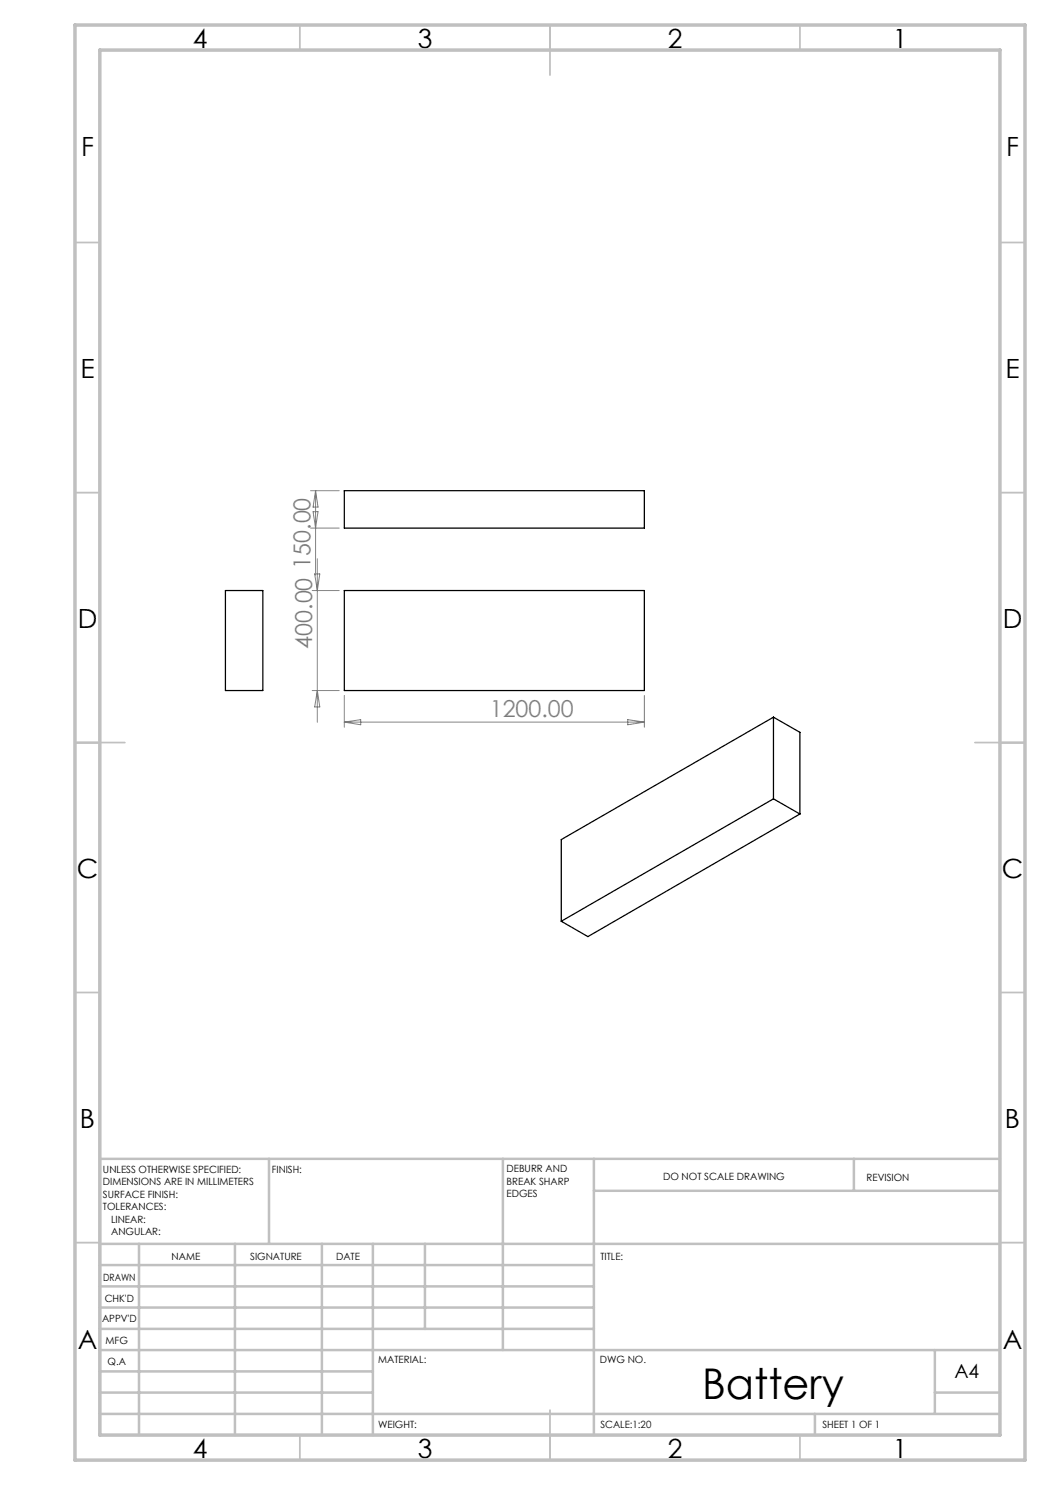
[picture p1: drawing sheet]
<svg xmlns="http://www.w3.org/2000/svg" width="210mm" height="297mm" viewBox="0 0 210 297" stroke-linecap="round" stroke-linejoin="round" font-family="sans-serif">
<path d="M68.9 98.1h60v7.5h-60zM45.1 118.1h7.5v20h-7.5zM68.9 118.1h60v20h-60zM154.7 159.8l-42.4 24.5M154.7 159.8l5.3 3M154.7 143.4v16.4M154.7 143.4l5.3 3.1v16.3M154.7 143.4l-42.4 24.5v16.4M160 162.8l-42.4 24.5-5.3-3" fill="none" stroke="#000" stroke-width=".25"/>
<g fill="none" stroke="#c0c0c0" stroke-width=".35">
<path d="M60 5v5M110 5v10M160 5v5M15 48.5h5M200 48.5h5M15 98.5h5M200 98.5h5M15 148.5h10M195 148.5h10M15 198.5h5M200 198.5h5M15 248.5h5"/>
<path d="M200 248.5h5M60 287v5M110 282v10M160 287v5"/>
</g>
<g fill="none" stroke="#c0c0c0" stroke-width=".5">
<path d="M53.8 231.8v17M100.6 231.8v38.2M118.8 231.8v55.2M118.8 238.2h81.2M170.8 231.8v6.4M200 231.8h-180v55.2M20 248.8h180M20 257.3h98.8M20 253h98.8M27.8 248.8v38.2M47 248.8v38.2M64.4 248.8v38.2"/>
<path d="M74.6 248.8v38.2M85 248.8v17M20 265.8h98.8M20 261.5h98.8M20 278.5h54.6M20 274.3h54.6M20 270h180M187 278.5h13M187 270v12.8M20 282.8h180M163 282.8v4.2"/>
</g>
<path d="M15 5h190v287h-190zM20 10h180v277h-180z" fill="none" stroke="#c0c0c0" stroke-width=".7"/>
<g fill="none" stroke="#808080" stroke-width=".2">
<path d="M62.1 98.1h5.7M63.1 98.1v17M63.1 98.1l.5 3.3h-1zM62.1 105.6h5.7M62.4 118.1h5.4M62.6 102.3h1l-.5 3.3zM62.9 114.8h1.1l-.5 3.3zM63.5 111.8v32.7M62.4 138.1h5.4M63.5 138.1l.5 3.3h-1.1zM68.9 139.1v6.3M128.9 139.1v6.3"/>
<path d="M68.9 144.4h60M68.9 144.4l3.2-.5v1.1zM125.6 143.9l3.3 .5-3.3 .6z"/>
</g>
<text font-size="8.5" x="140.4" y="279.7">Battery</text>
<g font-size="5.3">
<text x="38.5" y="9.5">4</text>
<text x="83.5" y="9.5">3</text>
<text x="133.6" y="9.5">2</text>
<text x="178.6" y="9.5">1</text>
<text x="16.2" y="31.3">F</text>
<text x="201.2" y="31.3">F</text>
<text x="16.1" y="75.5">E</text>
<text x="201.1" y="75.5">E</text>
<text x="15.5" y="125.5">D</text>
<text x="200.5" y="125.5">D</text>
<text x="15.4" y="175.5">C</text>
<text x="200.4" y="175.5">C</text>
<text x="16" y="225.5">B</text>
<text x="201" y="225.5">B</text>
<text x="15.5" y="269.8">A</text>
<text x="200.5" y="269.8">A</text>
<text x="38.5" y="291.5">4</text>
<text x="83.5" y="291.5">3</text>
<text x="133.6" y="291.5">2</text>
<text x="178.6" y="291.5">1</text>
</g>
<g font-size="4.7" fill="#808080">
<text x="62.5" y="129.7" transform="rotate(-90 62.5 129.7)">400.00 150.00</text>
<text x="98" y="143.4">1200.00</text>
</g>
<text font-size="3.9" x="190.9" y="275.5">A4</text>
<g font-size="2">
<text x="20.6" y="234.6">UNLESS OTHERWISE SPECIFIED:</text>
<text x="20.6" y="237.1">DIMENSIONS ARE IN MILLIMETERS</text>
<text x="20.6" y="239.6">SURFACE FINISH:</text>
<text x="54.4" y="234.6">FINISH:</text>
<text x="101.3" y="234.5">DEBURR AND</text>
<text x="101.3" y="237">BREAK SHARP</text>
<text x="101.3" y="239.5">EDGES</text>
<text x="132.6" y="236">DO NOT SCALE DRAWING</text>
<text x="173.3" y="236.2">REVISION</text>
<text x="20.6" y="242.1">TOLERANCES:</text>
<text x="22.2" y="244.6">LINEAR:</text>
<text x="22.2" y="247.1">ANGULAR:</text>
<text x="34.3" y="252">NAME</text>
<text x="50" y="251.9">SIGNATURE</text>
<text x="67.2" y="251.9">DATE</text>
<text x="120.1" y="251.9">TITLE:</text>
<text x="20.6" y="256.1">DRAWN</text>
<text x="20.9" y="260.3">CHK'D</text>
<text x="20.4" y="264.4">APPV'D</text>
<text x="21.1" y="268.8">MFG</text>
<text x="21.5" y="273">Q.A</text>
<text x="75.6" y="272.5">MATERIAL:</text>
<text x="120" y="272.5">DWG NO.</text>
<text x="75.6" y="285.5">WEIGHT:</text>
<text x="120.1" y="285.6">SCALE:1:20</text>
<text x="164.5" y="285.6">SHEET 1 OF 1</text>
</g>
</svg>
